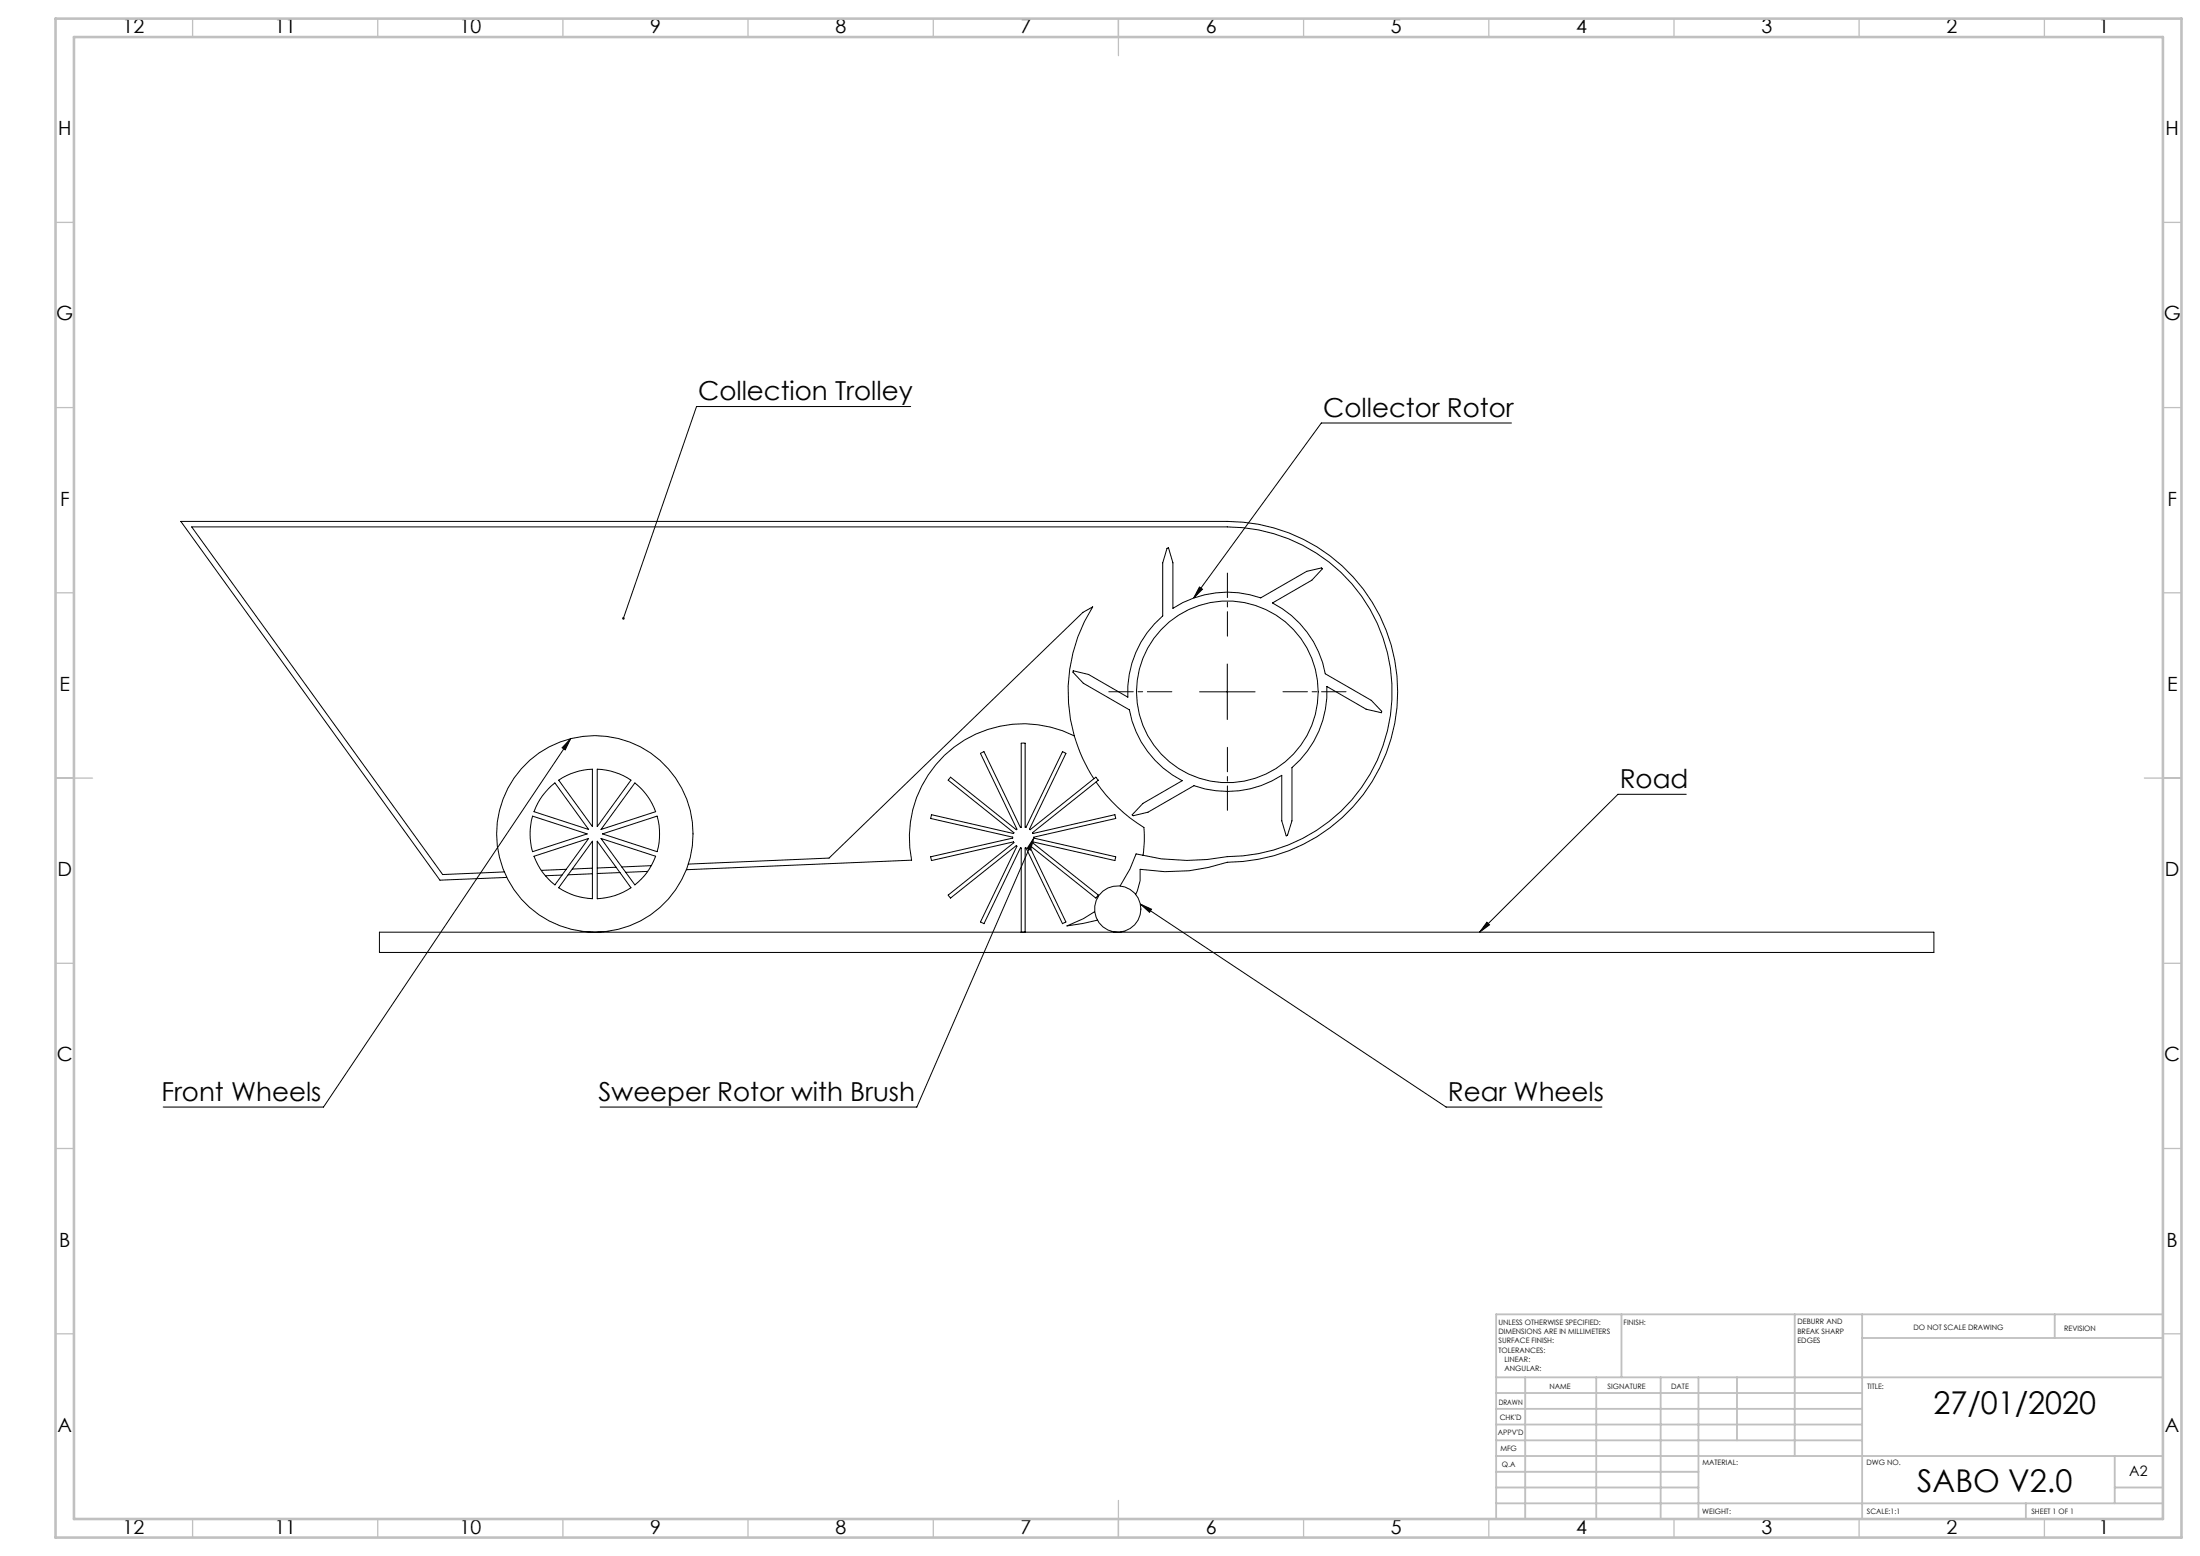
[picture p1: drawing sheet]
<svg xmlns="http://www.w3.org/2000/svg" width="594mm" height="420mm" viewBox="0 0 594 420" stroke-linecap="round" stroke-linejoin="round" font-family="sans-serif">
<g fill="none" stroke="#000" stroke-width=".27">
<path d="M245.9 109.7h-57.8l-19.8 57.2M408.1 114.2h-51.3l-34.5 47.2M315.1 148l.4-.1 1.2 4v12.3a27.1 27.1 0 0 1 23.7-2.8l12.4-7.2 4-.9 .3 .2-2.9 3.1-10.6 6.2a27 27 0 0 1 14.2 19.1l12.4 7.1 2.9 3-.1 .4-4.1-1-10.7-6.1a26.9 26.9 0 0 1-9.4 21.9v14.4l-1.2 3.8-.3 .2-1.2-4v-12.3a26.9 26.9 0 0 1-23.7 2.8l-12.4 7.1-4 1-.3-.3 2.9-3 10.6-6.2a27 27 0 0 1-14.3-19.1l-12.4-7.2-2.8-2.9 .1-.4 4.1 1 10.6 6.1a27 27 0 0 1 9.4-22v-14.3zM323.9 158.5l.8 .5-2.4 2.4zM331.4 179.2v15M154.1 199.4l-66.8 99.4h-43.2M154.1 199.4l-1.5 3-.8-.6zM290.1 198.6a43 43 0 0 1 4.9-34.8l-2.6 1.5-68.6 66.3-38 1.6M290.1 198.6a30.7 30.7 0 0 0-32.5 3.1 30.7 30.7 0 0 0-11.5 30.5l-60.8 2.6M290.1 198.6a43 43 0 0 0 5.2 11.6M323.9 186.7h15M148 213l1.8-1.7 9.1 12.6-14.7-4.8 1.6-3.3z"/>
<path d="M150.8 210.6a17.4 17.4 0 0 1 9.1-3v15.5zM161.3 207.6a17.4 17.4 0 0 1 9.1 3l-9.1 12.5zM171.4 211.3a17.4 17.4 0 0 1 5.6 7.8l-14.7 4.8zM256.6 209.8l17.8 14.2 .2-.2-9.8-20.5 .9-.4 9.8 20.5 .2-.1v-22.7h1.1v22.7l.2 .1 9.9-20.5 .9 .5-9.8 20.4 .1 .2 17.8-14.2 .6 .8-17.7 14.2 .1 .2 22.1-5.1 .2 1-22.1 5.1v.2l22.1 5.1-.2 1-22.1-5.1-.1 .3 17.7 14.1-.5 .7-.1 .1-17.8-14.1-.1 .1 9.8 20.5-.9 .4-9.9-20.5-.2 .1v22.7h-1.1v-22.7l-.2-.1-9.8 20.5-1-.4 9.9-20.5-.2-.1-17.8 14.1-.6-.8 17.8-14.1-.2-.3-22.1 5.1-.2-1 22.1-5.1v-.2l-22.1-5.1 .2-1 22.1 5.1 .2-.2-17.8-14.2zM295.9 211.1a43.4 43.4 0 0 0 13 12.3 31.4 31.4 0 0 1-.3 7.5M455.3 214.4h-18.5l-37.3 37.2M136.1 235.4l-16.6 .7-67.7-93.9h279.6a44.5 44.5 0 0 1 44.5 44.5 44.5 44.5 0 0 1-44.5 44.5 56.1 56.1 0 0 1-24.7-.7l-1.6 4.1-2.7 4.5M136.8 236.8l-18 .8-70-96.9h282.6a46 46 0 0 1 46 46 46 46 0 0 1-46 46 48 48 0 0 1-23.6 2v3l-1.2 3.7M143.8 220.3l14.7 4.8-14.7 4.8a17.5 17.5 0 0 1 0-9.6zM144.2 231.1l14.7-4.8-9.1 12.5a16.8 16.8 0 0 1-5.6-7.7zM151.7 236.2l-4.5 .2M152.9 234.7l-6.7 .2"/>
<path d="M159.9 227.1v15.5a17.4 17.4 0 0 1-9.1-3zM159.9 235.8l-6.5 .3M159.9 234.3l-5.4 .3M161.3 227.1l9.1 12.5a17.4 17.4 0 0 1-9.1 3zM162.3 226.3l14.7 4.8a17.1 17.1 0 0 1-5.6 7.7zM162.7 225.1l14.7-4.8a17.5 17.5 0 0 1 0 9.6zM166.3 234.1l-5 .2M167.4 235.5l-6.1 .3M174.9 235.2l-6 .3M175.9 233.7l-8 .3M279.1 226.2l-31.6 72.6h-85.5M279.1 226.2l-.9 3.3-.9-.5z"/>
<path d="M102.4 251.6h419.7v5.5h-419.7zM295.6 246.1l-3.1 1.9-4.4 1.9 4.4-.6 3.8-.9M307.9 244l82.6 54.8h42M307.9 244l3 1.4-.5 .9zM401.5 248.9l.7 .7-2.7 2z"/>
<circle cx="331.4" cy="186.7" r="24.5"/>
<circle cx="160.6" cy="225.1" r="26.5"/>
<circle cx="301.8" cy="245.4" r="6.3"/>
</g>
<path d="M331.4 171.7v-17M316.4 186.7h-17M346.4 186.7h17M331.4 201.7v17" fill="none" stroke="#000" stroke-width=".27" stroke-dasharray="15.2 1.3 1.3 1.3" stroke-dashoffset="8.6"/>
<g fill="none" stroke="#c0c0c0" stroke-width=".35">
<path d="M52 5v5M102 5v5M152 5v5M202 5v5M252 5v5M302 5v10M352 5v5M402 5v5M452 5v5M502 5v5M552 5v5M15 60h5"/>
<path d="M584 60h5M15 110h5M584 110h5M15 160h5M584 160h5M15 210h10M579 210h10M15 260h5M584 260h5M15 310h5M584 310h5M15 360h5"/>
<path d="M584 360h5M52 410v5M102 410v5M152 410v5M202 410v5M252 410v5M302 405v10M352 410v5M402 410v5M452 410v5M502 410v5M552 410v5"/>
</g>
<g fill="none" stroke="#c0c0c0" stroke-width=".5">
<path d="M437.8 354.8v17M484.6 354.8v38.2M502.8 354.8v55.2M554.8 354.8v6.4M584 354.8h-180v55.2M404 371.8h180M404 376h98.8M411.8 371.8v38.2M431 371.8v38.2M448.4 371.8v38.2M458.6 371.8v38.2M469 371.8v17"/>
<path d="M502.8 361.2h81.2M404 388.8h98.8M404 384.5h98.8M404 380.3h98.8M404 397.3h54.6M404 393h180M571 393v12.8M404 405.8h180M404 401.5h54.6M547 405.8v4.2M571 401.5h13"/>
</g>
<path d="M15 5h574v410h-574zM20 10h564v400h-564z" fill="none" stroke="#c0c0c0" stroke-width=".7"/>
<path d="M401.5 248.9l.7 .7-2.7 2zM323.9 158.5l.8 .5-2.4 2.4zM279.1 226.2l-.9 3.3-.9-.5zM154.1 199.4l-1.5 3-.8-.6zM307.9 244l3 1.4-.5 .9zM168.1 166.7v.5h.1l.1-.3-.1 .3a.35 .35 0 0 0 .5-.4 .35 .35 0 0 0-.6-.1z" fill="#000"/>
<g font-size="8.5">
<text x="522" y="381.8">27/01/2020</text>
<text x="517.7" y="402.7">SABO V2.0</text>
</g>
<g font-size="7.1">
<text x="188.5" y="108.1">Collection Trolley</text>
<text x="357.3" y="112.6">Collector Rotor</text>
<text x="437.3" y="212.8">Road</text>
<text x="43.6" y="297.2">Front Wheels</text>
<text x="161.6" y="297.2">Sweeper Rotor with Brush</text>
<text x="390.9" y="297.2">Rear Wheels</text>
</g>
<g font-size="5.3">
<text x="33.1" y="9">12</text>
<text x="74.1" y="9">11</text>
<text x="124.1" y="9">10</text>
<text x="175.6" y="9">9</text>
<text x="225.6" y="9">8</text>
<text x="275.6" y="9">7</text>
<text x="325.6" y="9">6</text>
<text x="375.6" y="9">5</text>
<text x="425.6" y="9">4</text>
<text x="475.6" y="9">3</text>
<text x="525.6" y="9">2</text>
<text x="566.6" y="9">1</text>
<text x="15.7" y="36.5">H</text>
<text x="584.7" y="36.5">H</text>
<text x="15.2" y="86.5">G</text>
<text x="584.2" y="86.5">G</text>
<text x="16.2" y="136.5">F</text>
<text x="585.2" y="136.5">F</text>
<text x="16.1" y="186.5">E</text>
<text x="585.1" y="186.5">E</text>
<text x="15.5" y="236.5">D</text>
<text x="584.5" y="236.5">D</text>
<text x="15.4" y="286.5">C</text>
<text x="584.4" y="286.5">C</text>
<text x="16" y="336.5">B</text>
<text x="585" y="336.5">B</text>
<text x="15.5" y="386.5">A</text>
<text x="584.5" y="386.5">A</text>
<text x="33.1" y="414">12</text>
<text x="74.1" y="414">11</text>
<text x="124.1" y="414">10</text>
<text x="175.6" y="414">9</text>
<text x="225.6" y="414">8</text>
<text x="275.6" y="414">7</text>
<text x="325.6" y="414">6</text>
<text x="375.6" y="414">5</text>
<text x="425.6" y="414">4</text>
<text x="475.6" y="414">3</text>
<text x="525.6" y="414">2</text>
<text x="566.6" y="414">1</text>
</g>
<text font-size="3.9" x="574.9" y="398.5">A2</text>
<g font-size="2">
<text x="404.6" y="357.6">UNLESS OTHERWISE SPECIFIED:</text>
<text x="438.4" y="357.6">FINISH:</text>
<text x="485.3" y="357.5">DEBURR AND</text>
<text x="485.3" y="360">BREAK SHARP</text>
<text x="516.6" y="359">DO NOT SCALE DRAWING</text>
<text x="557.3" y="359.2">REVISION</text>
<text x="404.6" y="360.1">DIMENSIONS ARE IN MILLIMETERS</text>
<text x="404.6" y="362.6">SURFACE FINISH:</text>
<text x="404.6" y="365.1">TOLERANCES:</text>
<text x="485.3" y="362.5">EDGES</text>
<text x="406.2" y="367.6">LINEAR:</text>
<text x="406.2" y="370.1">ANGULAR:</text>
<text x="418.3" y="375">NAME</text>
<text x="434" y="374.9">SIGNATURE</text>
<text x="451.2" y="374.9">DATE</text>
<text x="504.1" y="374.9">TITLE:</text>
<text x="404.6" y="379.1">DRAWN</text>
<text x="404.9" y="383.3">CHK'D</text>
<text x="404.4" y="387.4">APPV'D</text>
<text x="405.1" y="391.8">MFG</text>
<text x="405.5" y="396">Q.A</text>
<text x="459.6" y="395.5">MATERIAL:</text>
<text x="504" y="395.5">DWG NO.</text>
<text x="459.6" y="408.5">WEIGHT:</text>
<text x="504.1" y="408.6">SCALE:1:1</text>
<text x="548.5" y="408.6">SHEET 1 OF 1</text>
</g>
</svg>
